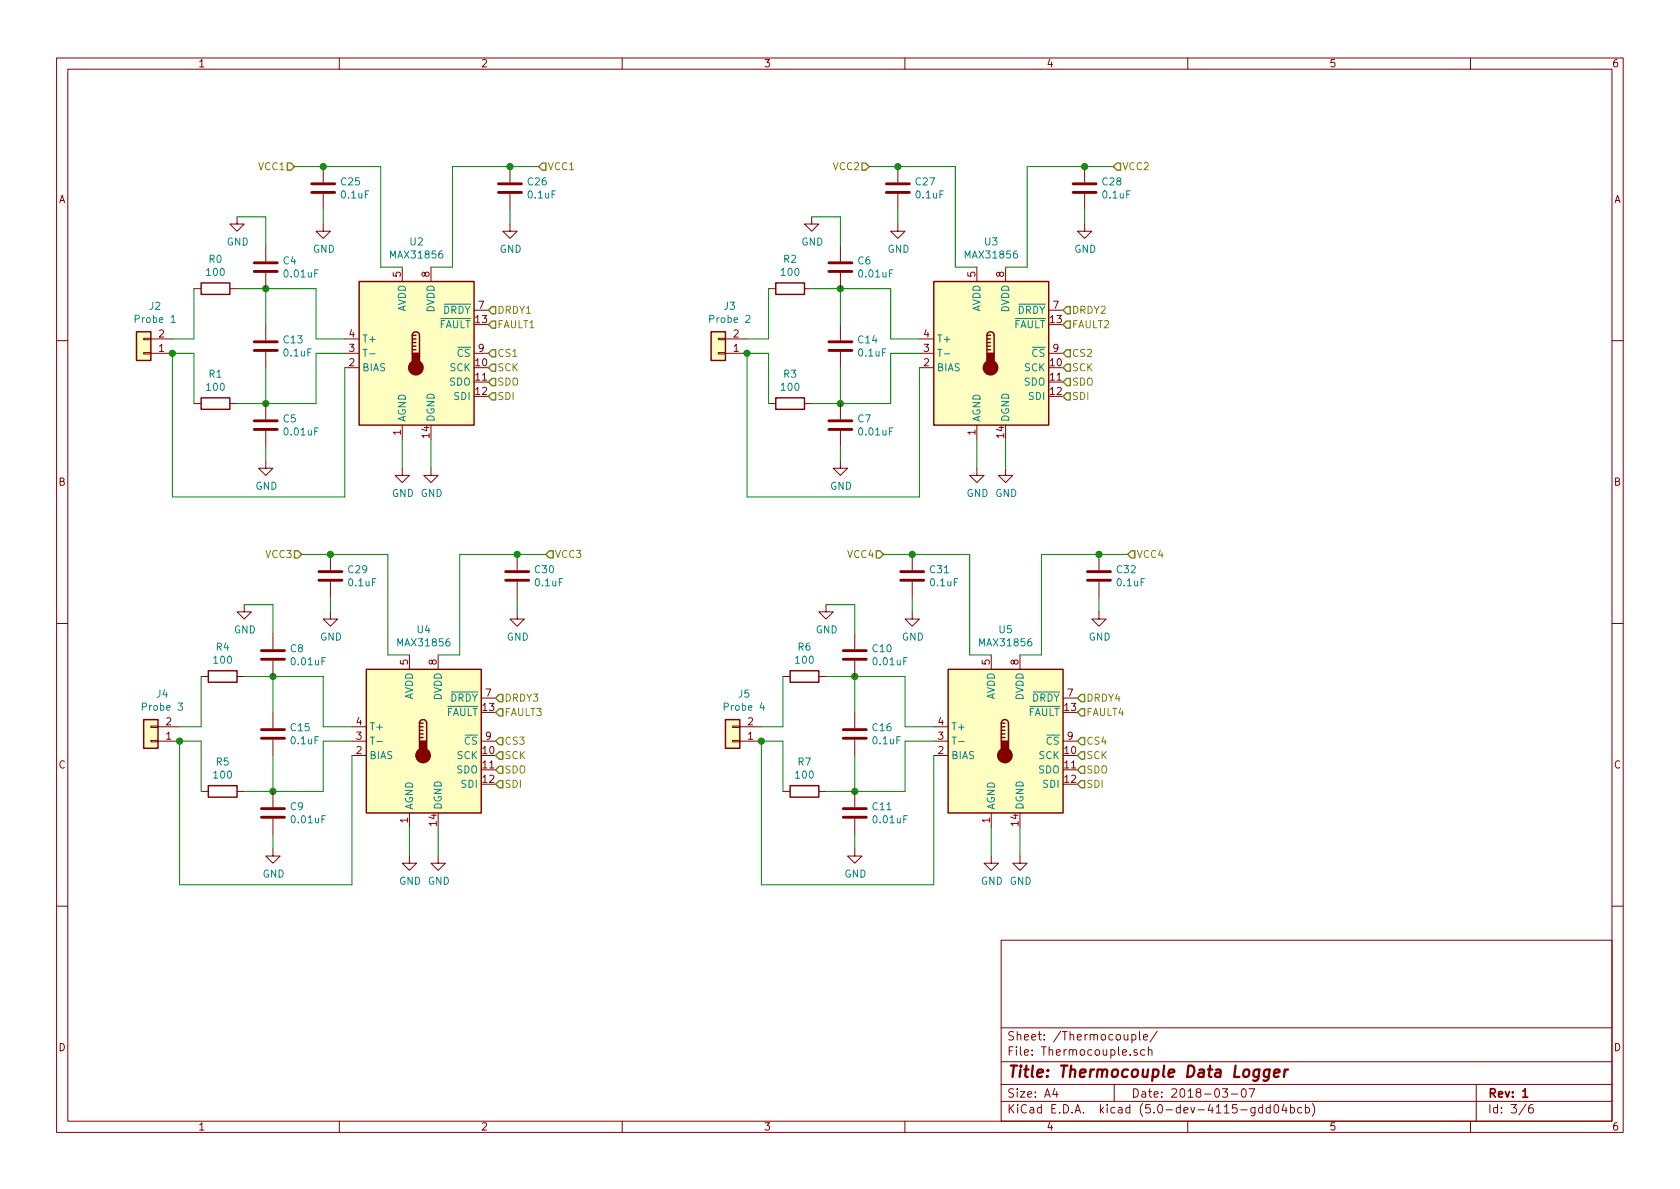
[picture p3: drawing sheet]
EESchema Schematic File Version 4
LIBS:Thermocouple Data Logger-cache
EELAYER 26 0
EELAYER END
$Descr A4 11693 8268
encoding utf-8
Sheet 3 6
Title "Thermocouple Data Logger"
Date "2018-03-07"
Rev "1"
Comp ""
Comment1 ""
Comment2 ""
Comment3 ""
Comment4 ""
$EndDescr
$Comp
L sensors:MAX31856 U2
U 1 1
P 2900 2450
F 0 "U2" H 2900 3228 50  0000 C CNN
F 1 "MAX31856" H 2900 3137 50  0000 C CNN
F 2 "Housings_SSOP:TSSOP-14_4.4x5mm_Pitch0.65mm" H 3050 1900 50  0001 L CNN
F 3 "https://datasheets.maximintegrated.com/en/ds/MAX31856.pdf" H 2850 2650 50  0001 C CNN
	1    2900 2450
	1    0    0    -1  
$EndComp
$Comp
L power:GND #PWR0152
U 1 1
P 3000 3250
F 0 "#PWR0152" H 3000 3000 50  0001 C CNN
F 1 "GND" H 3005 3077 50  0000 C CNN
F 2 "" H 3000 3250 50  0001 C CNN
F 3 "" H 3000 3250 50  0001 C CNN
	1    3000 3250
	1    0    0    -1  
$EndComp
Wire Wire Line
	2800 3050 2800 3250
Wire Wire Line
	3000 3050 3000 3250
$Comp
L power:GND #PWR0153
U 1 1
P 2800 3250
F 0 "#PWR0153" H 2800 3000 50  0001 C CNN
F 1 "GND" H 2805 3077 50  0000 C CNN
F 2 "" H 2800 3250 50  0001 C CNN
F 3 "" H 2800 3250 50  0001 C CNN
	1    2800 3250
	1    0    0    -1  
$EndComp
$Comp
L device:R R0
U 1 1
P 1500 2000
F 0 "R0" V 1293 2000 50  0000 C CNN
F 1 "100" V 1384 2000 50  0000 C CNN
F 2 "Resistors_SMD:R_0603" V 1430 2000 50  0001 C CNN
F 3 "" H 1500 2000 50  0001 C CNN
	1    1500 2000
	0    1    1    0   
$EndComp
$Comp
L device:R R1
U 1 1
P 1500 2800
F 0 "R1" V 1293 2800 50  0000 C CNN
F 1 "100" V 1384 2800 50  0000 C CNN
F 2 "Resistors_SMD:R_0603" V 1430 2800 50  0001 C CNN
F 3 "" H 1500 2800 50  0001 C CNN
	1    1500 2800
	0    1    1    0   
$EndComp
$Comp
L Connector:Conn_01x02 J2
U 1 1
P 1000 2450
F 0 "J2" H 920 2125 50  0000 C CNN
F 1 "Probe 1" H 920 2216 50  0000 C CNN
F 2 "TerminalBlock-PTSA:TeaminalBlock_Phonix_PTSA-3.5mm_2pol" H 1000 2450 50  0001 C CNN
F 3 "~" H 1000 2450 50  0001 C CNN
	1    1000 2450
	-1   0    0    1   
$EndComp
Wire Wire Line
	1350 2450 1350 2800
Wire Wire Line
	2200 2800 2200 2450
Wire Wire Line
	2200 2450 2400 2450
Wire Wire Line
	2400 2350 2200 2350
Wire Wire Line
	2200 2350 2200 2000
Wire Wire Line
	1350 2000 1350 2350
Wire Wire Line
	2400 2550 2400 3450
Wire Wire Line
	2400 3450 1200 3450
Wire Wire Line
	1200 3450 1200 2450
Text HLabel 2050 1150 0    50   Input ~ 0
VCC1
Text HLabel 3750 1150 2    50   Input ~ 0
VCC1
$Comp
L device:C C26
U 1 1
P 3550 1300
F 0 "C26" H 3665 1346 50  0000 L CNN
F 1 "0.1uF" H 3665 1255 50  0000 L CNN
F 2 "Capacitors_SMD:C_0402" H 3588 1150 50  0001 C CNN
F 3 "" H 3550 1300 50  0001 C CNN
	1    3550 1300
	1    0    0    -1  
$EndComp
$Comp
L device:C C25
U 1 1
P 2250 1300
F 0 "C25" H 2365 1346 50  0000 L CNN
F 1 "0.1uF" H 2365 1255 50  0000 L CNN
F 2 "Capacitors_SMD:C_0402" H 2288 1150 50  0001 C CNN
F 3 "" H 2250 1300 50  0001 C CNN
	1    2250 1300
	1    0    0    -1  
$EndComp
Wire Wire Line
	2650 1850 2800 1850
Wire Wire Line
	3000 1850 3150 1850
Wire Wire Line
	3150 1850 3150 1150
Wire Wire Line
	3550 1150 3750 1150
Connection ~ 3550 1150
Wire Wire Line
	3150 1150 3550 1150
Wire Wire Line
	2250 1150 2650 1150
$Comp
L power:GND #PWR0154
U 1 1
P 3550 1550
F 0 "#PWR0154" H 3550 1300 50  0001 C CNN
F 1 "GND" H 3555 1377 50  0000 C CNN
F 2 "" H 3550 1550 50  0001 C CNN
F 3 "" H 3550 1550 50  0001 C CNN
	1    3550 1550
	1    0    0    -1  
$EndComp
$Comp
L power:GND #PWR0155
U 1 1
P 2250 1550
F 0 "#PWR0155" H 2250 1300 50  0001 C CNN
F 1 "GND" H 2255 1377 50  0000 C CNN
F 2 "" H 2250 1550 50  0001 C CNN
F 3 "" H 2250 1550 50  0001 C CNN
	1    2250 1550
	1    0    0    -1  
$EndComp
Wire Wire Line
	2250 1550 2250 1450
Wire Wire Line
	3550 1550 3550 1450
Wire Wire Line
	2650 1150 2650 1850
Connection ~ 1200 2450
Wire Wire Line
	1200 2450 1350 2450
Wire Wire Line
	1650 2800 1850 2800
Wire Wire Line
	1350 2350 1200 2350
Wire Wire Line
	1650 2000 1850 2000
$Comp
L device:C C13
U 1 1
P 1850 2400
F 0 "C13" H 1965 2446 50  0000 L CNN
F 1 "0.1uF" H 1965 2355 50  0000 L CNN
F 2 "Capacitors_SMD:C_0805" H 1888 2250 50  0001 C CNN
F 3 "" H 1850 2400 50  0001 C CNN
	1    1850 2400
	1    0    0    -1  
$EndComp
Wire Wire Line
	1850 2250 1850 2000
Connection ~ 1850 2000
Wire Wire Line
	1850 2000 2200 2000
Wire Wire Line
	1850 2550 1850 2800
Connection ~ 1850 2800
Wire Wire Line
	1850 2800 2200 2800
$Comp
L device:C C5
U 1 1
P 1850 2950
F 0 "C5" H 1965 2996 50  0000 L CNN
F 1 "0.01uF" H 1965 2905 50  0000 L CNN
F 2 "Capacitors_SMD:C_0402" H 1888 2800 50  0001 C CNN
F 3 "" H 1850 2950 50  0001 C CNN
	1    1850 2950
	1    0    0    -1  
$EndComp
$Comp
L power:GND #PWR0156
U 1 1
P 1850 3200
F 0 "#PWR0156" H 1850 2950 50  0001 C CNN
F 1 "GND" H 1855 3027 50  0000 C CNN
F 2 "" H 1850 3200 50  0001 C CNN
F 3 "" H 1850 3200 50  0001 C CNN
	1    1850 3200
	1    0    0    -1  
$EndComp
Wire Wire Line
	1850 3200 1850 3100
$Comp
L device:C C4
U 1 1
P 1850 1850
F 0 "C4" H 1965 1896 50  0000 L CNN
F 1 "0.01uF" H 1965 1805 50  0000 L CNN
F 2 "Capacitors_SMD:C_0402" H 1888 1700 50  0001 C CNN
F 3 "" H 1850 1850 50  0001 C CNN
	1    1850 1850
	1    0    0    -1  
$EndComp
Connection ~ 2250 1150
Wire Wire Line
	2050 1150 2250 1150
$Comp
L power:GND #PWR0157
U 1 1
P 1650 1500
F 0 "#PWR0157" H 1650 1250 50  0001 C CNN
F 1 "GND" H 1655 1327 50  0000 C CNN
F 2 "" H 1650 1500 50  0001 C CNN
F 3 "" H 1650 1500 50  0001 C CNN
	1    1650 1500
	1    0    0    -1  
$EndComp
Wire Wire Line
	1650 1500 1850 1500
Wire Wire Line
	1850 1500 1850 1700
Text HLabel 3400 2150 2    50   Input ~ 0
DRDY1
Text HLabel 3400 2250 2    50   Input ~ 0
FAULT1
Text HLabel 3400 2450 2    50   Input ~ 0
CS1
Text HLabel 3400 2550 2    50   Input ~ 0
SCK
Text HLabel 3400 2650 2    50   Input ~ 0
SDO
Text HLabel 3400 2750 2    50   Input ~ 0
SDI
$Comp
L sensors:MAX31856 U4
U 1 1
P 2950 5150
F 0 "U4" H 2950 5928 50  0000 C CNN
F 1 "MAX31856" H 2950 5837 50  0000 C CNN
F 2 "Housings_SSOP:TSSOP-14_4.4x5mm_Pitch0.65mm" H 3100 4600 50  0001 L CNN
F 3 "https://datasheets.maximintegrated.com/en/ds/MAX31856.pdf" H 2900 5350 50  0001 C CNN
	1    2950 5150
	1    0    0    -1  
$EndComp
$Comp
L power:GND #PWR0158
U 1 1
P 3050 5950
F 0 "#PWR0158" H 3050 5700 50  0001 C CNN
F 1 "GND" H 3055 5777 50  0000 C CNN
F 2 "" H 3050 5950 50  0001 C CNN
F 3 "" H 3050 5950 50  0001 C CNN
	1    3050 5950
	1    0    0    -1  
$EndComp
Wire Wire Line
	2850 5750 2850 5950
Wire Wire Line
	3050 5750 3050 5950
$Comp
L power:GND #PWR0159
U 1 1
P 2850 5950
F 0 "#PWR0159" H 2850 5700 50  0001 C CNN
F 1 "GND" H 2855 5777 50  0000 C CNN
F 2 "" H 2850 5950 50  0001 C CNN
F 3 "" H 2850 5950 50  0001 C CNN
	1    2850 5950
	1    0    0    -1  
$EndComp
$Comp
L device:R R4
U 1 1
P 1550 4700
F 0 "R4" V 1343 4700 50  0000 C CNN
F 1 "100" V 1434 4700 50  0000 C CNN
F 2 "Resistors_SMD:R_0603" V 1480 4700 50  0001 C CNN
F 3 "" H 1550 4700 50  0001 C CNN
	1    1550 4700
	0    1    1    0   
$EndComp
$Comp
L device:R R5
U 1 1
P 1550 5500
F 0 "R5" V 1343 5500 50  0000 C CNN
F 1 "100" V 1434 5500 50  0000 C CNN
F 2 "Resistors_SMD:R_0603" V 1480 5500 50  0001 C CNN
F 3 "" H 1550 5500 50  0001 C CNN
	1    1550 5500
	0    1    1    0   
$EndComp
$Comp
L Connector:Conn_01x02 J4
U 1 1
P 1050 5150
F 0 "J4" H 970 4825 50  0000 C CNN
F 1 "Probe 3" H 970 4916 50  0000 C CNN
F 2 "TerminalBlock-PTSA:TeaminalBlock_Phonix_PTSA-3.5mm_2pol" H 1050 5150 50  0001 C CNN
F 3 "~" H 1050 5150 50  0001 C CNN
	1    1050 5150
	-1   0    0    1   
$EndComp
Wire Wire Line
	1400 5150 1400 5500
Wire Wire Line
	2250 5500 2250 5150
Wire Wire Line
	2250 5150 2450 5150
Wire Wire Line
	2450 5050 2250 5050
Wire Wire Line
	2250 5050 2250 4700
Wire Wire Line
	1400 4700 1400 5050
Wire Wire Line
	2450 5250 2450 6150
Wire Wire Line
	2450 6150 1250 6150
Wire Wire Line
	1250 6150 1250 5150
Text HLabel 2100 3850 0    50   Input ~ 0
VCC3
Text HLabel 3800 3850 2    50   Input ~ 0
VCC3
$Comp
L device:C C30
U 1 1
P 3600 4000
F 0 "C30" H 3715 4046 50  0000 L CNN
F 1 "0.1uF" H 3715 3955 50  0000 L CNN
F 2 "Capacitors_SMD:C_0402" H 3638 3850 50  0001 C CNN
F 3 "" H 3600 4000 50  0001 C CNN
	1    3600 4000
	1    0    0    -1  
$EndComp
$Comp
L device:C C29
U 1 1
P 2300 4000
F 0 "C29" H 2415 4046 50  0000 L CNN
F 1 "0.1uF" H 2415 3955 50  0000 L CNN
F 2 "Capacitors_SMD:C_0402" H 2338 3850 50  0001 C CNN
F 3 "" H 2300 4000 50  0001 C CNN
	1    2300 4000
	1    0    0    -1  
$EndComp
Wire Wire Line
	2700 4550 2850 4550
Wire Wire Line
	3050 4550 3200 4550
Wire Wire Line
	3200 4550 3200 3850
Wire Wire Line
	3600 3850 3800 3850
Connection ~ 3600 3850
Wire Wire Line
	3200 3850 3600 3850
Wire Wire Line
	2300 3850 2700 3850
$Comp
L power:GND #PWR0160
U 1 1
P 3600 4250
F 0 "#PWR0160" H 3600 4000 50  0001 C CNN
F 1 "GND" H 3605 4077 50  0000 C CNN
F 2 "" H 3600 4250 50  0001 C CNN
F 3 "" H 3600 4250 50  0001 C CNN
	1    3600 4250
	1    0    0    -1  
$EndComp
$Comp
L power:GND #PWR0161
U 1 1
P 2300 4250
F 0 "#PWR0161" H 2300 4000 50  0001 C CNN
F 1 "GND" H 2305 4077 50  0000 C CNN
F 2 "" H 2300 4250 50  0001 C CNN
F 3 "" H 2300 4250 50  0001 C CNN
	1    2300 4250
	1    0    0    -1  
$EndComp
Wire Wire Line
	2300 4250 2300 4150
Wire Wire Line
	3600 4250 3600 4150
Wire Wire Line
	2700 3850 2700 4550
Connection ~ 1250 5150
Wire Wire Line
	1250 5150 1400 5150
Wire Wire Line
	1700 5500 1900 5500
Wire Wire Line
	1400 5050 1250 5050
Wire Wire Line
	1700 4700 1900 4700
$Comp
L device:C C15
U 1 1
P 1900 5100
F 0 "C15" H 2015 5146 50  0000 L CNN
F 1 "0.1uF" H 2015 5055 50  0000 L CNN
F 2 "Capacitors_SMD:C_0805" H 1938 4950 50  0001 C CNN
F 3 "" H 1900 5100 50  0001 C CNN
	1    1900 5100
	1    0    0    -1  
$EndComp
Wire Wire Line
	1900 4950 1900 4700
Connection ~ 1900 4700
Wire Wire Line
	1900 4700 2250 4700
Wire Wire Line
	1900 5250 1900 5500
Connection ~ 1900 5500
Wire Wire Line
	1900 5500 2250 5500
$Comp
L device:C C9
U 1 1
P 1900 5650
F 0 "C9" H 2015 5696 50  0000 L CNN
F 1 "0.01uF" H 2015 5605 50  0000 L CNN
F 2 "Capacitors_SMD:C_0402" H 1938 5500 50  0001 C CNN
F 3 "" H 1900 5650 50  0001 C CNN
	1    1900 5650
	1    0    0    -1  
$EndComp
$Comp
L power:GND #PWR0162
U 1 1
P 1900 5900
F 0 "#PWR0162" H 1900 5650 50  0001 C CNN
F 1 "GND" H 1905 5727 50  0000 C CNN
F 2 "" H 1900 5900 50  0001 C CNN
F 3 "" H 1900 5900 50  0001 C CNN
	1    1900 5900
	1    0    0    -1  
$EndComp
Wire Wire Line
	1900 5900 1900 5800
$Comp
L device:C C8
U 1 1
P 1900 4550
F 0 "C8" H 2015 4596 50  0000 L CNN
F 1 "0.01uF" H 2015 4505 50  0000 L CNN
F 2 "Capacitors_SMD:C_0402" H 1938 4400 50  0001 C CNN
F 3 "" H 1900 4550 50  0001 C CNN
	1    1900 4550
	1    0    0    -1  
$EndComp
Connection ~ 2300 3850
Wire Wire Line
	2100 3850 2300 3850
$Comp
L power:GND #PWR0163
U 1 1
P 1700 4200
F 0 "#PWR0163" H 1700 3950 50  0001 C CNN
F 1 "GND" H 1705 4027 50  0000 C CNN
F 2 "" H 1700 4200 50  0001 C CNN
F 3 "" H 1700 4200 50  0001 C CNN
	1    1700 4200
	1    0    0    -1  
$EndComp
Wire Wire Line
	1700 4200 1900 4200
Wire Wire Line
	1900 4200 1900 4400
Text HLabel 3450 4850 2    50   Input ~ 0
DRDY3
Text HLabel 3450 4950 2    50   Input ~ 0
FAULT3
Text HLabel 3450 5150 2    50   Input ~ 0
CS3
Text HLabel 3450 5250 2    50   Input ~ 0
SCK
Text HLabel 3450 5350 2    50   Input ~ 0
SDO
Text HLabel 3450 5450 2    50   Input ~ 0
SDI
$Comp
L sensors:MAX31856 U3
U 1 1
P 6900 2450
F 0 "U3" H 6900 3228 50  0000 C CNN
F 1 "MAX31856" H 6900 3137 50  0000 C CNN
F 2 "Housings_SSOP:TSSOP-14_4.4x5mm_Pitch0.65mm" H 7050 1900 50  0001 L CNN
F 3 "https://datasheets.maximintegrated.com/en/ds/MAX31856.pdf" H 6850 2650 50  0001 C CNN
	1    6900 2450
	1    0    0    -1  
$EndComp
$Comp
L power:GND #PWR0164
U 1 1
P 7000 3250
F 0 "#PWR0164" H 7000 3000 50  0001 C CNN
F 1 "GND" H 7005 3077 50  0000 C CNN
F 2 "" H 7000 3250 50  0001 C CNN
F 3 "" H 7000 3250 50  0001 C CNN
	1    7000 3250
	1    0    0    -1  
$EndComp
Wire Wire Line
	6800 3050 6800 3250
Wire Wire Line
	7000 3050 7000 3250
$Comp
L power:GND #PWR0165
U 1 1
P 6800 3250
F 0 "#PWR0165" H 6800 3000 50  0001 C CNN
F 1 "GND" H 6805 3077 50  0000 C CNN
F 2 "" H 6800 3250 50  0001 C CNN
F 3 "" H 6800 3250 50  0001 C CNN
	1    6800 3250
	1    0    0    -1  
$EndComp
$Comp
L device:R R2
U 1 1
P 5500 2000
F 0 "R2" V 5293 2000 50  0000 C CNN
F 1 "100" V 5384 2000 50  0000 C CNN
F 2 "Resistors_SMD:R_0603" V 5430 2000 50  0001 C CNN
F 3 "" H 5500 2000 50  0001 C CNN
	1    5500 2000
	0    1    1    0   
$EndComp
$Comp
L device:R R3
U 1 1
P 5500 2800
F 0 "R3" V 5293 2800 50  0000 C CNN
F 1 "100" V 5384 2800 50  0000 C CNN
F 2 "Resistors_SMD:R_0603" V 5430 2800 50  0001 C CNN
F 3 "" H 5500 2800 50  0001 C CNN
	1    5500 2800
	0    1    1    0   
$EndComp
$Comp
L Connector:Conn_01x02 J3
U 1 1
P 5000 2450
F 0 "J3" H 4920 2125 50  0000 C CNN
F 1 "Probe 2" H 4920 2216 50  0000 C CNN
F 2 "TerminalBlock-PTSA:TeaminalBlock_Phonix_PTSA-3.5mm_2pol" H 5000 2450 50  0001 C CNN
F 3 "~" H 5000 2450 50  0001 C CNN
	1    5000 2450
	-1   0    0    1   
$EndComp
Wire Wire Line
	5350 2450 5350 2800
Wire Wire Line
	6200 2800 6200 2450
Wire Wire Line
	6200 2450 6400 2450
Wire Wire Line
	6400 2350 6200 2350
Wire Wire Line
	6200 2350 6200 2000
Wire Wire Line
	5350 2000 5350 2350
Wire Wire Line
	6400 2550 6400 3450
Wire Wire Line
	6400 3450 5200 3450
Wire Wire Line
	5200 3450 5200 2450
Text HLabel 6050 1150 0    50   Input ~ 0
VCC2
Text HLabel 7750 1150 2    50   Input ~ 0
VCC2
$Comp
L device:C C28
U 1 1
P 7550 1300
F 0 "C28" H 7665 1346 50  0000 L CNN
F 1 "0.1uF" H 7665 1255 50  0000 L CNN
F 2 "Capacitors_SMD:C_0402" H 7588 1150 50  0001 C CNN
F 3 "" H 7550 1300 50  0001 C CNN
	1    7550 1300
	1    0    0    -1  
$EndComp
$Comp
L device:C C27
U 1 1
P 6250 1300
F 0 "C27" H 6365 1346 50  0000 L CNN
F 1 "0.1uF" H 6365 1255 50  0000 L CNN
F 2 "Capacitors_SMD:C_0402" H 6288 1150 50  0001 C CNN
F 3 "" H 6250 1300 50  0001 C CNN
	1    6250 1300
	1    0    0    -1  
$EndComp
Wire Wire Line
	6650 1850 6800 1850
Wire Wire Line
	7000 1850 7150 1850
Wire Wire Line
	7150 1850 7150 1150
Wire Wire Line
	7550 1150 7750 1150
Connection ~ 7550 1150
Wire Wire Line
	7150 1150 7550 1150
Wire Wire Line
	6250 1150 6650 1150
$Comp
L power:GND #PWR0166
U 1 1
P 7550 1550
F 0 "#PWR0166" H 7550 1300 50  0001 C CNN
F 1 "GND" H 7555 1377 50  0000 C CNN
F 2 "" H 7550 1550 50  0001 C CNN
F 3 "" H 7550 1550 50  0001 C CNN
	1    7550 1550
	1    0    0    -1  
$EndComp
$Comp
L power:GND #PWR0167
U 1 1
P 6250 1550
F 0 "#PWR0167" H 6250 1300 50  0001 C CNN
F 1 "GND" H 6255 1377 50  0000 C CNN
F 2 "" H 6250 1550 50  0001 C CNN
F 3 "" H 6250 1550 50  0001 C CNN
	1    6250 1550
	1    0    0    -1  
$EndComp
Wire Wire Line
	6250 1550 6250 1450
Wire Wire Line
	7550 1550 7550 1450
Wire Wire Line
	6650 1150 6650 1850
Connection ~ 5200 2450
Wire Wire Line
	5200 2450 5350 2450
Wire Wire Line
	5650 2800 5850 2800
Wire Wire Line
	5350 2350 5200 2350
Wire Wire Line
	5650 2000 5850 2000
$Comp
L device:C C14
U 1 1
P 5850 2400
F 0 "C14" H 5965 2446 50  0000 L CNN
F 1 "0.1uF" H 5965 2355 50  0000 L CNN
F 2 "Capacitors_SMD:C_0805" H 5888 2250 50  0001 C CNN
F 3 "" H 5850 2400 50  0001 C CNN
	1    5850 2400
	1    0    0    -1  
$EndComp
Wire Wire Line
	5850 2250 5850 2000
Connection ~ 5850 2000
Wire Wire Line
	5850 2000 6200 2000
Wire Wire Line
	5850 2550 5850 2800
Connection ~ 5850 2800
Wire Wire Line
	5850 2800 6200 2800
$Comp
L device:C C7
U 1 1
P 5850 2950
F 0 "C7" H 5965 2996 50  0000 L CNN
F 1 "0.01uF" H 5965 2905 50  0000 L CNN
F 2 "Capacitors_SMD:C_0402" H 5888 2800 50  0001 C CNN
F 3 "" H 5850 2950 50  0001 C CNN
	1    5850 2950
	1    0    0    -1  
$EndComp
$Comp
L power:GND #PWR0168
U 1 1
P 5850 3200
F 0 "#PWR0168" H 5850 2950 50  0001 C CNN
F 1 "GND" H 5855 3027 50  0000 C CNN
F 2 "" H 5850 3200 50  0001 C CNN
F 3 "" H 5850 3200 50  0001 C CNN
	1    5850 3200
	1    0    0    -1  
$EndComp
Wire Wire Line
	5850 3200 5850 3100
$Comp
L device:C C6
U 1 1
P 5850 1850
F 0 "C6" H 5965 1896 50  0000 L CNN
F 1 "0.01uF" H 5965 1805 50  0000 L CNN
F 2 "Capacitors_SMD:C_0402" H 5888 1700 50  0001 C CNN
F 3 "" H 5850 1850 50  0001 C CNN
	1    5850 1850
	1    0    0    -1  
$EndComp
Connection ~ 6250 1150
Wire Wire Line
	6050 1150 6250 1150
$Comp
L power:GND #PWR0169
U 1 1
P 5650 1500
F 0 "#PWR0169" H 5650 1250 50  0001 C CNN
F 1 "GND" H 5655 1327 50  0000 C CNN
F 2 "" H 5650 1500 50  0001 C CNN
F 3 "" H 5650 1500 50  0001 C CNN
	1    5650 1500
	1    0    0    -1  
$EndComp
Wire Wire Line
	5650 1500 5850 1500
Wire Wire Line
	5850 1500 5850 1700
Text HLabel 7400 2150 2    50   Input ~ 0
DRDY2
Text HLabel 7400 2250 2    50   Input ~ 0
FAULT2
Text HLabel 7400 2450 2    50   Input ~ 0
CS2
Text HLabel 7400 2550 2    50   Input ~ 0
SCK
Text HLabel 7400 2650 2    50   Input ~ 0
SDO
Text HLabel 7400 2750 2    50   Input ~ 0
SDI
$Comp
L sensors:MAX31856 U5
U 1 1
P 7000 5150
F 0 "U5" H 7000 5928 50  0000 C CNN
F 1 "MAX31856" H 7000 5837 50  0000 C CNN
F 2 "Housings_SSOP:TSSOP-14_4.4x5mm_Pitch0.65mm" H 7150 4600 50  0001 L CNN
F 3 "https://datasheets.maximintegrated.com/en/ds/MAX31856.pdf" H 6950 5350 50  0001 C CNN
	1    7000 5150
	1    0    0    -1  
$EndComp
$Comp
L power:GND #PWR0170
U 1 1
P 7100 5950
F 0 "#PWR0170" H 7100 5700 50  0001 C CNN
F 1 "GND" H 7105 5777 50  0000 C CNN
F 2 "" H 7100 5950 50  0001 C CNN
F 3 "" H 7100 5950 50  0001 C CNN
	1    7100 5950
	1    0    0    -1  
$EndComp
Wire Wire Line
	6900 5750 6900 5950
Wire Wire Line
	7100 5750 7100 5950
$Comp
L power:GND #PWR0171
U 1 1
P 6900 5950
F 0 "#PWR0171" H 6900 5700 50  0001 C CNN
F 1 "GND" H 6905 5777 50  0000 C CNN
F 2 "" H 6900 5950 50  0001 C CNN
F 3 "" H 6900 5950 50  0001 C CNN
	1    6900 5950
	1    0    0    -1  
$EndComp
$Comp
L device:R R6
U 1 1
P 5600 4700
F 0 "R6" V 5393 4700 50  0000 C CNN
F 1 "100" V 5484 4700 50  0000 C CNN
F 2 "Resistors_SMD:R_0603" V 5530 4700 50  0001 C CNN
F 3 "" H 5600 4700 50  0001 C CNN
	1    5600 4700
	0    1    1    0   
$EndComp
$Comp
L device:R R7
U 1 1
P 5600 5500
F 0 "R7" V 5393 5500 50  0000 C CNN
F 1 "100" V 5484 5500 50  0000 C CNN
F 2 "Resistors_SMD:R_0603" V 5530 5500 50  0001 C CNN
F 3 "" H 5600 5500 50  0001 C CNN
	1    5600 5500
	0    1    1    0   
$EndComp
$Comp
L Connector:Conn_01x02 J5
U 1 1
P 5100 5150
F 0 "J5" H 5020 4825 50  0000 C CNN
F 1 "Probe 4" H 5020 4916 50  0000 C CNN
F 2 "TerminalBlock-PTSA:TeaminalBlock_Phonix_PTSA-3.5mm_2pol" H 5100 5150 50  0001 C CNN
F 3 "~" H 5100 5150 50  0001 C CNN
	1    5100 5150
	-1   0    0    1   
$EndComp
Wire Wire Line
	5450 5150 5450 5500
Wire Wire Line
	6300 5500 6300 5150
Wire Wire Line
	6300 5150 6500 5150
Wire Wire Line
	6500 5050 6300 5050
Wire Wire Line
	6300 5050 6300 4700
Wire Wire Line
	5450 4700 5450 5050
Wire Wire Line
	6500 5250 6500 6150
Wire Wire Line
	6500 6150 5300 6150
Wire Wire Line
	5300 6150 5300 5150
Text HLabel 6150 3850 0    50   Input ~ 0
VCC4
Text HLabel 7850 3850 2    50   Input ~ 0
VCC4
$Comp
L device:C C32
U 1 1
P 7650 4000
F 0 "C32" H 7765 4046 50  0000 L CNN
F 1 "0.1uF" H 7765 3955 50  0000 L CNN
F 2 "Capacitors_SMD:C_0402" H 7688 3850 50  0001 C CNN
F 3 "" H 7650 4000 50  0001 C CNN
	1    7650 4000
	1    0    0    -1  
$EndComp
$Comp
L device:C C31
U 1 1
P 6350 4000
F 0 "C31" H 6465 4046 50  0000 L CNN
F 1 "0.1uF" H 6465 3955 50  0000 L CNN
F 2 "Capacitors_SMD:C_0402" H 6388 3850 50  0001 C CNN
F 3 "" H 6350 4000 50  0001 C CNN
	1    6350 4000
	1    0    0    -1  
$EndComp
Wire Wire Line
	6750 4550 6900 4550
Wire Wire Line
	7100 4550 7250 4550
Wire Wire Line
	7250 4550 7250 3850
Wire Wire Line
	7650 3850 7850 3850
Connection ~ 7650 3850
Wire Wire Line
	7250 3850 7650 3850
Wire Wire Line
	6350 3850 6750 3850
$Comp
L power:GND #PWR0172
U 1 1
P 7650 4250
F 0 "#PWR0172" H 7650 4000 50  0001 C CNN
F 1 "GND" H 7655 4077 50  0000 C CNN
F 2 "" H 7650 4250 50  0001 C CNN
F 3 "" H 7650 4250 50  0001 C CNN
	1    7650 4250
	1    0    0    -1  
$EndComp
$Comp
L power:GND #PWR0173
U 1 1
P 6350 4250
F 0 "#PWR0173" H 6350 4000 50  0001 C CNN
F 1 "GND" H 6355 4077 50  0000 C CNN
F 2 "" H 6350 4250 50  0001 C CNN
F 3 "" H 6350 4250 50  0001 C CNN
	1    6350 4250
	1    0    0    -1  
$EndComp
Wire Wire Line
	6350 4250 6350 4150
Wire Wire Line
	7650 4250 7650 4150
Wire Wire Line
	6750 3850 6750 4550
Connection ~ 5300 5150
Wire Wire Line
	5300 5150 5450 5150
Wire Wire Line
	5750 5500 5950 5500
Wire Wire Line
	5450 5050 5300 5050
Wire Wire Line
	5750 4700 5950 4700
$Comp
L device:C C16
U 1 1
P 5950 5100
F 0 "C16" H 6065 5146 50  0000 L CNN
F 1 "0.1uF" H 6065 5055 50  0000 L CNN
F 2 "Capacitors_SMD:C_0805" H 5988 4950 50  0001 C CNN
F 3 "" H 5950 5100 50  0001 C CNN
	1    5950 5100
	1    0    0    -1  
$EndComp
Wire Wire Line
	5950 4950 5950 4700
Connection ~ 5950 4700
Wire Wire Line
	5950 4700 6300 4700
Wire Wire Line
	5950 5250 5950 5500
Connection ~ 5950 5500
Wire Wire Line
	5950 5500 6300 5500
$Comp
L device:C C11
U 1 1
P 5950 5650
F 0 "C11" H 6065 5696 50  0000 L CNN
F 1 "0.01uF" H 6065 5605 50  0000 L CNN
F 2 "Capacitors_SMD:C_0402" H 5988 5500 50  0001 C CNN
F 3 "" H 5950 5650 50  0001 C CNN
	1    5950 5650
	1    0    0    -1  
$EndComp
$Comp
L power:GND #PWR0174
U 1 1
P 5950 5900
F 0 "#PWR0174" H 5950 5650 50  0001 C CNN
F 1 "GND" H 5955 5727 50  0000 C CNN
F 2 "" H 5950 5900 50  0001 C CNN
F 3 "" H 5950 5900 50  0001 C CNN
	1    5950 5900
	1    0    0    -1  
$EndComp
Wire Wire Line
	5950 5900 5950 5800
$Comp
L device:C C10
U 1 1
P 5950 4550
F 0 "C10" H 6065 4596 50  0000 L CNN
F 1 "0.01uF" H 6065 4505 50  0000 L CNN
F 2 "Capacitors_SMD:C_0402" H 5988 4400 50  0001 C CNN
F 3 "" H 5950 4550 50  0001 C CNN
	1    5950 4550
	1    0    0    -1  
$EndComp
Connection ~ 6350 3850
Wire Wire Line
	6150 3850 6350 3850
$Comp
L power:GND #PWR0175
U 1 1
P 5750 4200
F 0 "#PWR0175" H 5750 3950 50  0001 C CNN
F 1 "GND" H 5755 4027 50  0000 C CNN
F 2 "" H 5750 4200 50  0001 C CNN
F 3 "" H 5750 4200 50  0001 C CNN
	1    5750 4200
	1    0    0    -1  
$EndComp
Wire Wire Line
	5750 4200 5950 4200
Wire Wire Line
	5950 4200 5950 4400
Text HLabel 7500 4850 2    50   Input ~ 0
DRDY4
Text HLabel 7500 4950 2    50   Input ~ 0
FAULT4
Text HLabel 7500 5150 2    50   Input ~ 0
CS4
Text HLabel 7500 5250 2    50   Input ~ 0
SCK
Text HLabel 7500 5350 2    50   Input ~ 0
SDO
Text HLabel 7500 5450 2    50   Input ~ 0
SDI
$EndSCHEMATC
